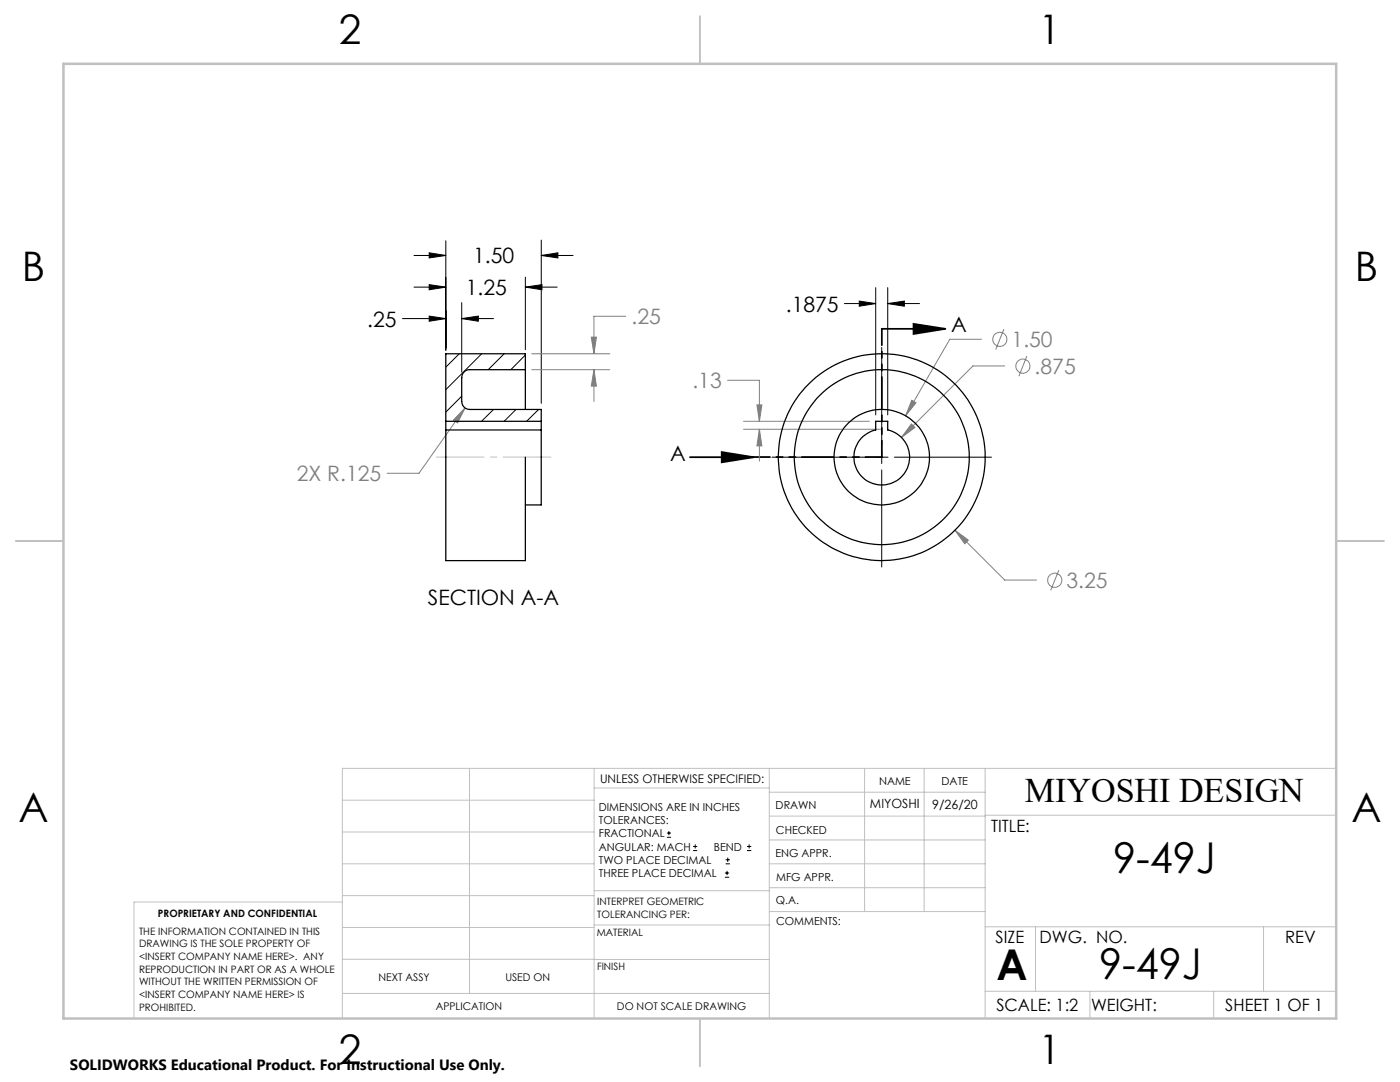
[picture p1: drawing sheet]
<svg xmlns="http://www.w3.org/2000/svg" width="279mm" height="216mm" viewBox="0 0 279 216" stroke-linecap="round" stroke-linejoin="round" font-family="sans-serif">
<g fill="none" stroke="#808080" stroke-width=".2">
<path d="M106.1 70.6h15.6M106.1 73.8h15.6M118 67.3h1l-.5 3.3zM118.5 73.8l.5 3.2h-1zM118.5 73.8v6.3M124.9 63.1h-6.4v7.5M145.2 75.9h6.4v8.2M182 79.9l.8 .5-2.1 2.6zM195.9 67.7h-6.4l-8.8 15.3M200.3 65.7l-1.6 4M200.5 73h-6.3l-14.3 14.3M204.9 71l-1.6 4.1"/>
<path d="M92.8 81.4l-1.5 3-.8-.6zM92.8 81.4l-9.2 13h-6.3M148.4 85.7h27.3M148.4 84.1h25.1M151.1 80.8h.9l-.4 3.3zM151.6 85.7l.4 3.3h-.9zM151.6 85.7v6.3M181.9 84.6l.7 .7-2.7 2zM190.6 105.8l2.7 2-.8 .7zM190.6 105.8l9.9 9.9h6.4M211.3 113.8l-1.6 4"/>
<circle cx="199.5" cy="67.7" r="1.4"/>
<circle cx="204.2" cy="73.1" r="1.41"/>
<circle cx="210.5" cy="115.8" r="1.41"/>
</g>
<g fill="none" stroke="#000" stroke-width=".2">
<path d="M82.6 51h6.4M82.6 57.3h6.4M85.7 50.4l3.3 .6-3.3 .5zM85.7 56.8l3.3 .5-3.3 .5zM89 48v22M104.8 57.3l3.4-.5v1zM104.8 55.3v14.5M104.8 57.3h6.4M108 51l3.3-.6v1.1zM108 47.9v32.6M108 51h6.4M174.8 57.4v25.4"/>
<path d="M177.2 57.4v25.4M80.3 63.6h8.7M85.7 63.1l3.3 .5-3.3 .5zM92.1 63.6l3.4-.5v1zM92.1 60.4v13.9M92.1 63.6h6.4M168.5 60.6h6.3M171.5 60.1l3.3 .5-3.3 .5zM176 69.3v19.4M177.2 60.6l3.3-.5v1zM177.2 60.6h6.3M154.1 91.2h19.3"/>
<path d="M174.7 91.2h2.5M176 90v2.5M176 93.8v19.3M178.5 91.2h19.4M133.1 167.1h.8M133.1 166.2h.8M133.5 165.8v.9M138.3 169.7h.8M138.3 168.9h.8M138.7 168.5v.8M144.7 175h.8M144.7 174.2h.8"/>
<path d="M144.8 172.4h.9M144.8 171.6h.9M145.1 173.8v.8M145.2 171.1v.9M149.1 169.7h.8M149.1 168.9h.8M149.5 168.5v.8"/>
</g>
<path d="M176 65.6h12.7M182.3 64.6l6.4 1-6.4 1zM137.7 91.2h12.7M144 90.2l6.4 1-6.4 1.1z" fill="none" stroke="#000" stroke-width=".35"/>
<path d="M176 91.2v-25.6M176 91.2h-25.6" fill="none" stroke="#000" stroke-width=".35" stroke-dasharray="6.3 1.3 1.3 1.3 1.3 1.3" stroke-dashoffset="3.1"/>
<path d="M87.1 91.2h22.8" fill="none" stroke="#c0c0c0" stroke-width=".2" stroke-dasharray="15.2 1.3 1.3 1.3" stroke-dashoffset="5.7"/>
<g fill="none" stroke="#c0c0c0" stroke-width=".2">
<path d="M68.3 159.7h50.3M93.7 153.3v44.9M118.6 153.3v49.9M118.6 157.2h34.9M153.5 153.3v49.9M153.5 158.1h43.1M172.5 153.3v28.6M184.4 153.3v28.6M196.6 153.3v49.9M266.7 153.3h-198.4v49.9M68.3 178.7h50.3M68.3 172.4h50.3"/>
<path d="M68.3 166h50.3M68.3 180h-41.6v23.2M118.6 177.7h35M153.5 167.6h43.1M153.5 162.8h43.1M153.5 172.4h43.1M153.5 177.1h43.1M196.6 162.7h70.1M68.3 198.2h85.2M68.3 191.4l85.2 .1M68.3 185.1h50.3M118.6 184.6h35"/>
<path d="M153.6 181.9h43M196.6 197.8h70.1M196.6 184.9h70.1M206.7 184.9v12.9M217.5 197.8v5.4M242.2 197.8v5.4M252.2 184.9v12.9"/>
</g>
<path d="M139.7 3.2v9.5M3.1 107.9h9.6M266.7 107.9h9.5M139.7 203.2v9.6" fill="none" stroke="#c0c0c0" stroke-width=".25"/>
<path d="M12.7 12.7h254v190.5h-254z" fill="none" stroke="#c0c0c0" stroke-width=".5"/>
<g fill="#000">
<path d="M171.5 60.1l3.3 .5-3.3 .5zM177.2 60.6l3.3-.5v1zM85.7 63.1l3.3 .5-3.3 .5zM92.1 63.6l3.4-.5v1zM85.7 50.4l3.3 .6-3.3 .5zM108 51l3.3-.6v1.1zM85.7 56.8l3.3 .5-3.3 .5zM104.8 57.3l3.4-.5v1z"/>
<path d="M182.3 64.6l6.4 1-6.4 1zM144 90.2l6.4 1-6.4 1.1z"/>
</g>
<path d="M181.9 84.6l-2 2.7 2.7-2zM182 79.9l-1.3 3.1 2.1-2.6zM190.6 105.8l1.9 2.7 .8-.7zM151.6 85.7l.4 3.3h-.9zM151.1 80.8h.9l-.4 3.3zM92.8 81.4l-2.3 2.4 .8 .6zM118 67.3h1l-.5 3.3zM118.5 73.8l.5 3.2h-1z" fill="#808080"/>
<g fill="none" stroke="#000" stroke-width=".25">
<path d="M104.8 73.8h-11.1a1.55 1.55 0 0 0-1.6 1.6v4.7a1.62 1.62 0 0 0 1.6 1.6h14.3v4.1M104.8 73.8v7.9M104.8 73.8v-3.2h-15.8v15.2M89 85.8v26.1h15.8v-20.7M89 84.1h19M89 85.8h19M108 85.8v15h-3.2M174.8 84.1h2.4v1.7a5.6 5.6 0 0 1 3.4 8.5 5.6 5.6 0 0 1-9.2 0 5.6 5.6 0 0 1 3.4-8.5z"/>
<circle cx="176" cy="91.2" r="9.5"/>
<circle cx="176" cy="91.2" r="17.5"/>
<circle cx="176" cy="91.2" r="20.6"/>
</g>
<path d="M91.7 70.6l-2.7 2.7M92.1 79.1l-3.1 3.1M96.1 70.6l-7.1 7.2M100.6 70.6l-3.2 3.2M104.8 70.8l-2.8 3M98.5 81.7l-2.4 2.4M103 81.7l-2.4 2.4M107.5 81.7l-2.4 2.4" fill="none" stroke="#000" stroke-width=".2"/>
<g font-size="8.5">
<text x="222.1" y="174.2">9-49J</text>
<text x="198.9" y="195.5">A</text>
<text x="219.4" y="195.4">9-49J</text>
</g>
<g font-size="8.1">
<text x="67.6" y="8.9">2</text>
<text x="207.3" y="8.9">1</text>
<text x="4.4" y="56.1">B</text>
<text x="270.4" y="56.1">B</text>
<text x="3.7" y="164.1">A</text>
<text x="269.7" y="164.1">A</text>
<text x="67.6" y="212.4">2</text>
<text x="207.3" y="212.4">1</text>
</g>
<text font-size="6.9" x="204.5" y="160.1">MIYOSHI DESIGN</text>
<g font-size="4.2">
<text x="94.4" y="52.5">1.50</text>
<text x="93" y="58.9">1.25</text>
<text x="73.3" y="65.2">.25</text>
<text x="156.8" y="62.2">.1875</text>
<text x="189.8" y="66.3">A</text>
<text x="133.7" y="91.9">A</text>
<text x="85.4" y="120.8">SECTION A-A</text>
</g>
<g font-size="4.2" fill="#808080">
<text x="126.1" y="64.7">.25</text>
<text x="201.9" y="69.2">1.50</text>
<text x="138.2" y="77.5">.13</text>
<text x="206.5" y="74.6">.875</text>
<text x="59.2" y="96">2X R.125</text>
<text x="212.8" y="117.3">3.25</text>
</g>
<g font-size="3.4">
<text x="197.8" y="166">TITLE:</text>
<text x="198.7" y="188.1">SIZE</text>
<text x="207.5" y="188.1">DWG. NO.</text>
<text x="256.5" y="188.2">REV</text>
<text x="198.8" y="201.7">SCALE: 1:2</text>
<text x="217.7" y="201.8">WEIGHT:</text>
<text x="244.5" y="201.7">SHEET 1 OF 1</text>
</g>
<text font-size="3" x="14" y="213.5">SOLIDWORKS Educational Product. For Instructional Use Only.</text>
<g font-size="2.5">
<text x="173.6" y="161.3">MIYOSHI</text>
<text x="186" y="161.4">9/26/20</text>
</g>
<text font-size="2.4" x="119.8" y="156.2">UNLESS OTHERWISE SPECIFIED:</text>
<g font-size="2.2">
<text x="119.5" y="161.8">DIMENSIONS ARE IN INCHES</text>
<text x="154.8" y="161.4">DRAWN</text>
<text x="175.4" y="156.6">NAME</text>
<text x="187.9" y="156.7">DATE</text>
<text x="119.5" y="164.4">TOLERANCES:</text>
<text x="119.5" y="167.1">FRACTIONAL</text>
<text x="154.9" y="166.3">CHECKED</text>
<text x="119.5" y="169.7">ANGULAR: MACH</text>
<text x="119.5" y="172.4">TWO PLACE DECIMAL</text>
<text x="142.5" y="169.7">BEND</text>
<text x="154.8" y="171">ENG APPR.</text>
<text x="119.5" y="175">THREE PLACE DECIMAL</text>
<text x="154.9" y="175.7">MFG APPR.</text>
<text x="154.9" y="180.4">Q.A.</text>
<text x="154.9" y="184.6">COMMENTS:</text>
</g>
<g font-size="2.1">
<text x="75.5" y="195.7">NEXT ASSY</text>
<text x="100.9" y="195.7">USED ON</text>
<text x="86.9" y="201.5">APPLICATION</text>
<text x="123.1" y="201.6">DO NOT SCALE DRAWING</text>
</g>
<g font-size="2">
<text x="31.5" y="182.9">PROPRIETARY AND CONFIDENTIAL</text>
<text x="119.2" y="180.6">INTERPRET GEOMETRIC</text>
<text x="119.2" y="183.1">TOLERANCING PER:</text>
<text x="27.8" y="186.5">THE INFORMATION CONTAINED IN THIS</text>
<text x="27.8" y="189">DRAWING IS THE SOLE PROPERTY OF</text>
<text x="27.8" y="191.6">&lt;INSERT COMPANY NAME HERE&gt;. ANY</text>
<text x="119.1" y="186.7">MATERIAL</text>
<text x="27.8" y="194.1">REPRODUCTION IN PART OR AS A WHOLE</text>
<text x="27.8" y="196.6">WITHOUT THE WRITTEN PERMISSION OF</text>
<text x="119.1" y="193.5">FINISH</text>
<text x="27.8" y="199.1">&lt;INSERT COMPANY NAME HERE&gt; IS</text>
<text x="27.8" y="201.7">PROHIBITED.</text>
</g>
</svg>
